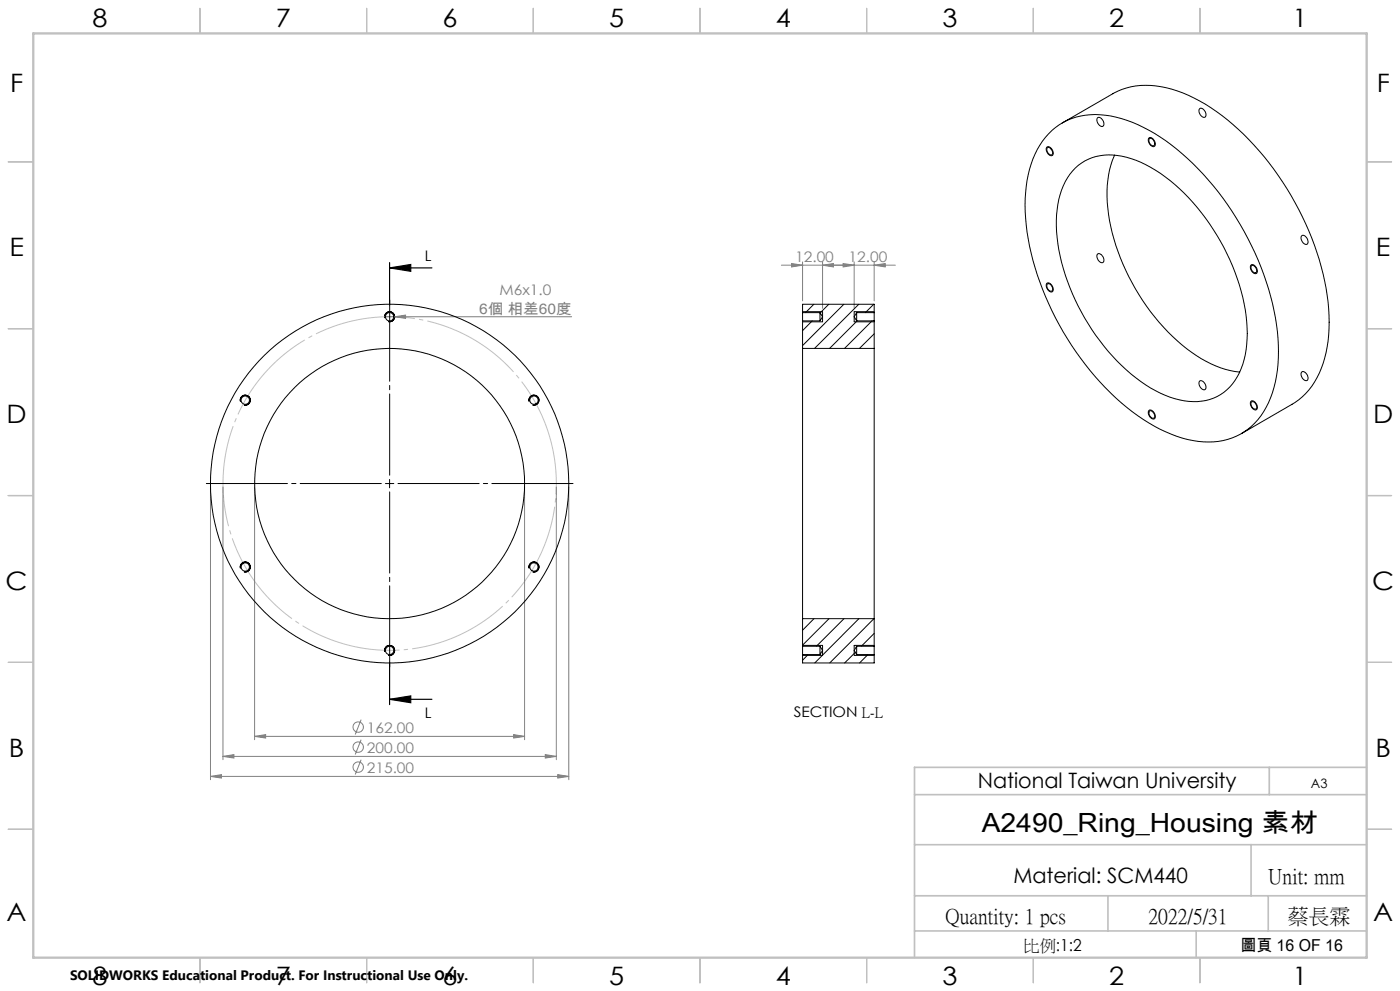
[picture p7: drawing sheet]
<svg xmlns="http://www.w3.org/2000/svg" width="420mm" height="297mm" viewBox="0 0 420 297" stroke-linecap="round" stroke-linejoin="round" font-family="sans-serif">
<g fill="none" stroke="#808080" stroke-width=".3">
<path d="M234.4 79.5h34.2M237.5 79l3.3 .5-3.3 .5zM240.8 78.5v11.7M246.8 79.5l3.2-.5v1zM246.8 78.5v13.9M252.9 79l3.4 .5-3.4 .5zM256.3 78.5v13.9M262.3 79.5l3.3-.5v1zM262.3 78.5v11.7M115.4 94.9h56.1M118.4 94.9l3.3-.5v1zM63.1 145.9v87.8"/>
<path d="M66.9 145.9v81.8M76.4 145.9v75.8M157.4 145.9v75.8M166.9 145.9v81.8M170.6 145.9v87.8M108.3 215.7l-1.7 4.4M63.1 232.7l3.3-.5v1zM63.1 232.7h107.5M66.9 226.7l3.3-.5v1zM66.9 226.7h100M76.4 220.7l3.3-.5v1zM76.4 220.7h81"/>
<path d="M108.3 227.7l-1.7 4.4M108.3 221.7l-1.7 4.4M154.1 220.2l3.3 .5-3.3 .5zM163.6 226.2l3.3 .5-3.3 .5zM167.3 232.2l3.3 .5-3.3 .5z"/>
<circle cx="107.5" cy="217.9" r="1.55"/>
<circle cx="107.5" cy="229.9" r="1.55"/>
<circle cx="107.5" cy="223.9" r="1.55"/>
</g>
<path d="M116.9 78.7v12.7M116.9 80.3h12.7M116.9 80.3l6.3-1v2zM116.9 198.5v12.7M116.9 209.6h12.7M116.9 209.6l6.3-1v2z" fill="none" stroke="#000" stroke-width=".35"/>
<path d="M164.7 130.3a50 50 0 0 0-83.8-20.1 50 50 0 0 0 23.1 83 50 50 0 0 0 61.4-60.4l-.7-2.5" fill="none" stroke="#c0c0c0" stroke-width=".3" stroke-dasharray="30.5 1.3 1.3 1.3" stroke-dashoffset="12.5" stroke-linecap="butt"/>
<g fill="none" stroke="#000" stroke-width=".3">
<path d="M329.2 35.4a1.54 1.54 0 0 1 2 1.7 .79 .79 0 0 1-.7 .8 .79 .79 0 0 1-.9-.5l-.5-1.2zM359.8 32.7a1.24 1.24 0 0 1 1.9 1 .82 .82 0 0 1 .1 1 .82 .82 0 0 1-.9 .4 2.1 2.1 0 0 1-1.1-2.4zM314.1 44.1a1.67 1.67 0 0 1 1.8 2 .8 .8 0 0 1-.7 .6 .8 .8 0 0 1-.8-.6l-.5-1.2zM344.7 41.3a1.67 1.67 0 0 1 1.9 2.1 .78 .78 0 0 1-.8 .6 .78 .78 0 0 1-.7-.6l-.6-1.2zM329.3 76.1a1.67 1.67 0 0 1 1.9 2.1 .78 .78 0 0 1-.8 .6 .78 .78 0 0 1-.8-.6l-.5-1.2zM375.2 79.5a1.54 1.54 0 0 1 2 1.7 .79 .79 0 0 1-.6 .9 .79 .79 0 0 1-.9-.6l-.6-1.2zM390.5 70.7a1.67 1.67 0 0 1 1.9 2 .78 .78 0 0 1-.8 .6 .78 .78 0 0 1-.7-.6l-.6-1.2zM115.4 95.3a1.5 1.5 0 0 1 1.3-1.9 1.5 1.5 0 0 1 1.7 1.7 1.5 1.5 0 0 1-1.9 1.3M240.8 93.4h6v3h-6M262.3 93.4h-6v3h6M314.1 84.9a1.67 1.67 0 0 1 1.8 2.1 .88 .88 0 0 1-.9 .5 .88 .88 0 0 1-.7-.8l-.4-.9zM359.8 114.3a1.54 1.54 0 0 1 2 1.7 .79 .79 0 0 1-.6 .8 .79 .79 0 0 1-.9-.5l-.6-1.2z"/>
<path d="M390.5 111.6a1.24 1.24 0 0 1 1.8 1 .82 .82 0 0 1 .1 1 .82 .82 0 0 1-.9 .4 2.1 2.1 0 0 1-1-2.4zM72.1 120.3a1.5 1.5 0 0 1 1.4-1.9 1.5 1.5 0 0 1 1.6 1.7 1.5 1.5 0 0 1-1.9 1.3M158.8 120.3a1.5 1.5 0 0 1 1.3-1.9 1.5 1.5 0 0 1 1.6 1.7 1.5 1.5 0 0 1-1.9 1.3M344.8 122.9a1.66 1.66 0 0 1 1.5 .9 1.66 1.66 0 0 1-.1 1.8 1.77 1.77 0 0 1-1.4-2.7zM375.3 120.3a1.67 1.67 0 0 1 1.9 2 .78 .78 0 0 1-.8 .6 .78 .78 0 0 1-.7-.6l-.6-1.2zM115.6 144.9h2.5M116.9 143.7v2.5M72.1 170.3a1.5 1.5 0 0 1 1.4-1.9 1.5 1.5 0 0 1 1.6 1.7 1.5 1.5 0 0 1-1.9 1.3M158.8 170.3a1.5 1.5 0 0 1 1.3-1.9 1.5 1.5 0 0 1 1.6 1.7 1.5 1.5 0 0 1-1.9 1.3M115.4 195.3a1.5 1.5 0 0 1 1.3-1.9 1.5 1.5 0 0 1 1.7 1.7 1.5 1.5 0 0 1-1.9 1.3M240.8 193.4h6v3h-6M262.3 193.4h-6v3h6"/>
</g>
<g fill="none" stroke="#c0c0c0" stroke-width=".35">
<path d="M60 2.5v7.5M110 2.5v7.5M160 2.5v7.5M210 2.5v7.5M260 2.5v7.5M310 2.5v7.5M360 2.5v7.5M2.5 48.5h7.5M410 48.5h7.5M2.5 98.5h7.5M410 98.5h7.5M2.5 148.5h7.5"/>
<path d="M410 148.5h7.5M2.5 198.5h7.5M410 198.5h7.5M2.5 248.5h7.5M410 248.5h7.5M60 287v7.5M110 287v7.5M160 287v7.5M210 287v7.5M260 287v7.5M310 287v7.5M360 287v7.5"/>
</g>
<path d="M274.4 238.2h135.6M380.8 230v8.2M410 230h-135.6v56.9M274.4 253.1h135.6M375.3 253.1v15.4M274.4 279h135.7M274.4 268.5h135.6M332.4 268.5v10.5M358.8 279v8M380.5 268.5v10.5" fill="none" stroke="#c0c0c0" stroke-width=".5"/>
<path d="M10 10h400v277h-400z" fill="none" stroke="#c0c0c0" stroke-width=".7"/>
<path d="M114.4 144.9h-52.5M116.9 142.4v-52.5M116.9 147.4v52.5M119.4 144.9h52.5" fill="none" stroke="#000" stroke-width=".3" stroke-dasharray="30.5 1.3 1.3 1.3" stroke-dashoffset="6.1"/>
<path d="M116.9 80.3l6.3-1v2zM116.9 209.6l6.3-1v2z" fill="#000"/>
<g fill="#808080">
<path d="M118.4 94.9l3.3-.5v1z"/>
<path d="M66.9 226.7l3.3-.5v1zM163.6 226.2l3.3 .5-3.3 .5z"/>
<path d="M246.8 79.5l3.2-.5v1zM237.5 79l3.3 .5-3.3 .5z"/>
<path d="M76.4 220.7l3.3-.5v1zM154.1 220.2l3.3 .5-3.3 .5zM63.1 232.7l3.3-.5v1zM167.3 232.2l3.3 .5-3.3 .5zM252.9 79l3.4 .5-3.4 .5zM262.3 79.5l3.3-.5v1z"/>
</g>
<g fill="none" stroke="#000" stroke-width=".3">
<path d="M315.6 39.1a20.6 20.6 0 0 1 19.2-4 51.2 51.2 0 0 1 23.1 14 88 88 0 0 1 25.3 50.2 38.2 38.2 0 0 1-4.1 24 19.4 19.4 0 0 1-21.2 8.7 49.4 49.4 0 0 1-24.7-14.2 87.4 87.4 0 0 1-25.3-50.4 37.5 37.5 0 0 1 4.1-23.9l1.7-2.4zM318.7 36.9l15.2-8.8a22.9 22.9 0 0 1 19.3-.8 61.5 61.5 0 0 1 26.1 19.7 85.7 85.7 0 0 1 19.3 45.6 35.3 35.3 0 0 1-5.1 23.2l-2.8 3.2-2.2 1.6-16.1 9.4M314.2 44.3a1.39 1.39 0 0 1 1.6 1.7l-.1 .2a1.19 1.19 0 0 1-1.3-.2 1.19 1.19 0 0 1-.4-1.2zM322.5 50.4a16.1 16.1 0 0 1 16.9-2.8 48.1 48.1 0 0 1 22.3 17.8 62.1 62.1 0 0 1 12.5 34.5 22.4 22.4 0 0 1-6.1 16.9 15.7 15.7 0 0 1-15.7 2.7 45 45 0 0 1-21.2-15.7 63.4 63.4 0 0 1-14.3-36.1 23.5 23.5 0 0 1 5.6-17.3zM334.4 46.5a33 33 0 0 0-1.6 19.6 65.3 65.3 0 0 0 26.1 40.5 28.2 28.2 0 0 0 13 4.9M344.7 41.7a1.29 1.29 0 0 1 1.5 .4 1.29 1.29 0 0 1 .1 1.5 1.4 1.4 0 0 1-1.6-1.9zM375.4 79.7a1.36 1.36 0 0 1 1.6 1.6 .6 .6 0 0 1-.5 .5 .6 .6 0 0 1-.7-.4l-.5-.9zM240.8 93.7v2.5M240.8 96.2h5.2M240.8 93.7v-2.5h21.5v2.5M240.8 96.2v8.2M240.8 93.7h5.2"/>
<path d="M243.7 96.2l-2.9 2.9M244.2 91.2l-2.5 2.5M246 93.7v2.5M246 93.7l.8 1.2-.8 1.3M248.6 91.2l-2.5 2.6M253.2 91.2l-12.4 12.4M257 93.7v2.5M257 96.2h5.3M257 93.7h5.3M257 93.7l-.7 1.2 .7 1.3M257.1 96.2l-8.2 8.2M257.6 91.2l-13.2 13.2"/>
<path d="M261.6 96.2l-8.2 8.2M262.1 91.2l-2.5 2.5M262.3 93.7v2.5M262.3 96.2v8.2M314.1 85.2a1.14 1.14 0 0 1 1.7 1.1 .7 .7 0 0 1-.4 1 .7 .7 0 0 1-.9-.5l-.4-.7zM240.8 104.4v81M240.8 104.4h21.5M262.3 100l-4.5 4.4M262.3 104.4v81M344.8 123.2a1.39 1.39 0 0 1 1.6 1.7l-.1 .2a1.19 1.19 0 0 1-1.3-.1 1.19 1.19 0 0 1-.3-1.3zM375.5 120.4a1.38 1.38 0 0 1 1.3 .7 1.38 1.38 0 0 1-.1 1.5 1.51 1.51 0 0 1-1.2-2.2zM240.8 193.7v2.5"/>
<path d="M240.8 196.2v2.5h21.5v-2.5M240.8 185.4v8.3M240.8 193.7h5.2M240.8 196.2h5.2M240.8 185.4h21.5M242.4 196.2l-1.6 1.7M244.2 185.4l-3.4 3.5M246 193.7v2.5M246 193.7l.8 1.2-.8 1.3M248.7 185.4l-7.9 8M253.2 185.4l-8.3 8.3M256.6 195.5l-3.2 3.2"/>
<path d="M257 193.7v2.5M257 193.7h5.3M257 196.2h5.3M257 193.7l-.7 1.2 .7 1.3M257.7 185.4l-13.3 13.3M260.4 196.2l-2.5 2.5M262.2 185.4l-13.3 13.3M262.3 189.8l-3.9 3.9M262.3 193.7v2.5M262.3 185.4v8.3"/>
<circle cx="116.9" cy="94.9" r="1.27"/>
<circle cx="73.6" cy="119.9" r="1.24"/>
<circle cx="160.2" cy="119.9" r="1.24"/>
<circle cx="116.9" cy="144.9" r="40.5"/>
<circle cx="116.9" cy="144.9" r="53.8"/>
<circle cx="73.6" cy="169.9" r="1.25"/>
<circle cx="160.2" cy="169.9" r="1.25"/>
<circle cx="116.9" cy="194.9" r="1.24"/>
</g>
<text font-size="7.9" x="294.5" y="249.3">A2490_Ring_Housing 素材</text>
<g font-size="7.6">
<text x="27.7" y="8.2">8</text>
<text x="82.7" y="8.2">7</text>
<text x="132.7" y="8.2">6</text>
<text x="182.7" y="8.2">5</text>
<text x="232.7" y="8.2">4</text>
<text x="282.7" y="8.2">3</text>
<text x="332.7" y="8.2">2</text>
<text x="387.7" y="8.2">1</text>
<text x="3" y="27.5">F</text>
<text x="413" y="27.5">F</text>
<text x="2.8" y="76.7">E</text>
<text x="412.8" y="76.7">E</text>
<text x="2" y="126.7">D</text>
<text x="412" y="126.7">D</text>
<text x="1.7" y="176.7">C</text>
<text x="411.7" y="176.7">C</text>
<text x="2.7" y="226.7">B</text>
<text x="412.7" y="226.7">B</text>
<text x="2" y="276">A</text>
<text x="412" y="276">A</text>
<text x="27.7" y="295.2">8</text>
<text x="82.7" y="295.2">7</text>
<text x="132.7" y="295.2">6</text>
<text x="182.7" y="295.2">5</text>
<text x="232.7" y="295.2">4</text>
<text x="282.7" y="295.2">3</text>
<text x="332.7" y="295.2">2</text>
<text x="387.7" y="295.2">1</text>
</g>
<g font-size="6.3">
<text x="293.3" y="236.3">National Taiwan University</text>
<text x="304" y="264.7">Material: SCM440</text>
<text x="380.5" y="264.6">Unit: mm</text>
<text x="283.7" y="276.6">Quantity: 1 pcs</text>
<text x="344.6" y="276.6">2022/5/31</text>
<text x="386.3" y="276.6">蔡長霖</text>
</g>
<g font-size="4.9">
<text x="307" y="285">比例:1:2</text>
<text x="372.1" y="285.1">圖頁 16 OF 16</text>
</g>
<g font-size="4.4">
<text x="127.5" y="78.3">L</text>
<text x="127.5" y="215.1">L</text>
<text x="238.1" y="214.9">SECTION L-L</text>
</g>
<g font-size="4.4" fill="#808080">
<text x="238.5" y="78.6">12.00</text>
<text x="254.6" y="78.6">12.00</text>
<text x="149.8" y="88.5">M6x1.0</text>
<text x="143.8" y="94.1">6個 相差60度</text>
<text x="110" y="219.7">162.00</text>
<text x="110" y="225.7">200.00</text>
<text x="110" y="231.7">215.00</text>
</g>
<text font-size="4.1" x="21" y="293.7">SOLIDWORKS Educational Product. For Instructional Use Only.</text>
<text font-size="3.9" x="393.3" y="236.2">A3</text>
</svg>
